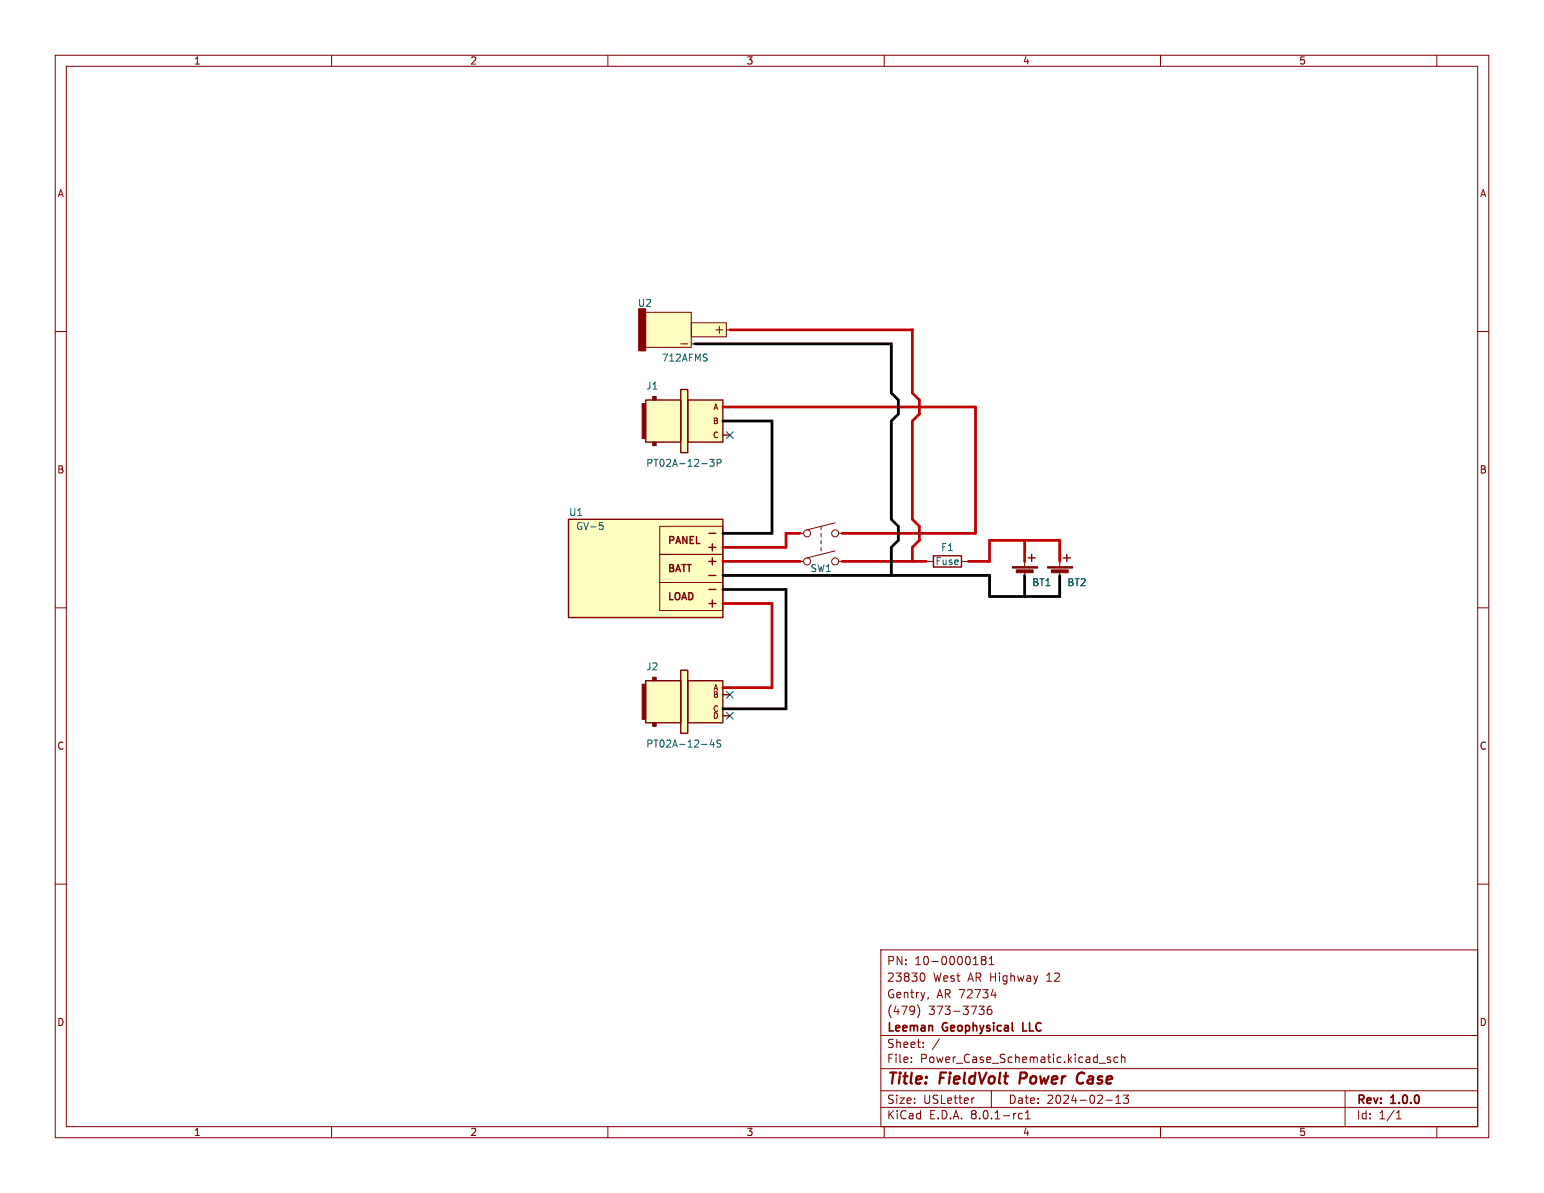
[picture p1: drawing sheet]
<svg xmlns="http://www.w3.org/2000/svg" width="279mm" height="216mm" viewBox="0 0 279 216" stroke-linecap="round" stroke-linejoin="round" font-family="sans-serif">
<g fill="none" stroke="#840000" stroke-width=".18">
<path d="M10 10h259.4v195.9h-259.4zM12 12h255.4v191.9h-255.4zM60 10v2M110 10v2M160 10v2M210 10v2M260 10v2M10 60h2M267.4 60h2M10 110h2M191.8 100.3v2.3M191.8 103.5v1.9"/>
<path d="M267.4 110h2M10 160h2M267.4 160h2M159.4 171.9h108v32h-108zM166.9 176.1a.8 .8 0 0 1 .5 .7 .8 .8 0 0 1-.5 .8M176.1 174.6h.9M177.9 173.7l-.3 .3v.3l.3 .3 .4-.1 .1-.2v-.3l-.3-.3M177.9 173.7l-.3-.3 .3-.3 .4 .1 .1 .2-.3 .3M177.9 173.7h.2M179 174.6h.9M179 173.5l.4-.4v1.5M180.1 179.6v1"/>
<path d="M159.4 197.4h108M159.4 193.4h108M159.4 187.4h108M164.9 192.1v.2M164.9 191.4v.1M166.1 181.9a1.74 1.74 0 0 1-.1 2.3M167.1 189.4v.2M167.1 188.7v.1M168 180.5l-.1 .3M170 188l-1.3 1.9M176.3 198.7l-.3 .1M177.1 182.1h1l-.5 .6 .4 .1 .1 .5-.3 .3h-.4"/>
<path d="M179.4 182.1a.59 .59 0 0 0-.8 .6v.6l.2 .2 .4 .1 .2-.2 .1-.5-.1-.2h-.5l-.3 .2M179.4 180.1h.9M179.4 197.4v3M198.9 192.4h1.2M200.1 199.1h1.2M200.9 191.4l-.3-.1-.2 .2v.2l.5 .2v.3h-.5M201.9 199.7h.9M201.9 198.6l.5-.4v1.5M202.3 191.4l-.4-.1-.3 .3v.4l.1 .2h.6M202.9 191.4l.2-.1 .4 .1 .1 .9M202.9 190.8v1.5M203.3 198.2h.9l-.5 .6 .4 .1v.6l-.2 .2h-.4l-.2-.2"/>
<path d="M243.4 197.4v6.5M60 203.9v2M110 203.9v2M159.4 200.4h108M160 203.9v2M185 201.6l-.4-.1-.3 .3v.4l.1 .2h.6M185.6 202.5h.8M185.6 201.4l.4-.4v1.5M210 203.9v2M252.7 202.5h.9M252.7 201.4l.4-.4v1.5M260 203.9v2"/>
</g>
<path d="M184.7 194.1l-.2 2M194.9 195.6a.63 .63 0 0 0 1 .4M195.9 194.1a.88 .88 0 0 0-1 .9" fill="none" stroke="#840000" stroke-width=".4"/>
<path d="M185.1 185.1v1.5h.7" fill="none" stroke="#840000" stroke-width=".3"/>
<g fill="#840000" stroke="#840000" stroke-width=".18">
<path d="M189.5 102.6h4.6v.2h-4.6z"/>
<path d="M190.3 103.1h3v.5h-3z"/>
</g>
<path d="M192.4 101h1.3M193 100.3v1.3" fill="none" stroke="#840000" stroke-width=".25"/>
<path d="M102.9 94h27.9v17.8h-27.9z" fill="#ffffc2"/>
<path d="M102.9 94h27.9v17.8h-27.9zM128.3 99.1h1.2M128.3 96.5h1.2M128.9 98.4v1.3M128.3 109.2h1.2M128.3 106.7h1.2M128.3 104.1h1.2M128.3 101.6h1.2M128.9 101v1.2M128.9 108.6v1.3M168.9 100.6h5.1v2h-5.1z" fill="none" stroke="#840000" stroke-width=".25"/>
<path d="M119.4 95.3h11.4v5h-11.4zM130.8 99.1h1.3zM130.8 96.5h1.3zM119.4 105.4h11.4v5.1h-11.4zM119.4 100.3h11.4v5.1h-11.4zM130.8 109.2h1.3M130.8 106.7h1.3M130.8 104.1h1.3M130.8 101.6h1.3M167.6 101.6h1.3M174 101.6h1.3" fill="none" stroke="#840000" stroke-width=".18"/>
<path d="M108.5 94.6h.6M108.6 95h.3l.2 .3-.1 .5h-.4" fill="none" stroke="#006464" stroke-width=".18"/>
<g fill="#ffffc2">
<path d="M116.8 72.4h6.4v7.6h-6.4z"/>
<path d="M123.2 70.5h1.3v11.4h-1.3z"/>
<path d="M124.5 72.4h6.3v7.6h-6.3z"/>
</g>
<g fill="#840000" stroke="#840000" stroke-width=".18">
<path d="M116.2 73h.6v6.4h-.6z"/>
<path d="M118.1 80h.6v.6h-.6z"/>
<path d="M118.1 71.8h.6v.6h-.6z"/>
</g>
<path d="M116.8 72.4h6.4v7.6h-6.4zM123.2 70.5h1.3v11.4h-1.3zM124.5 72.4h6.3v7.6h-6.3zM130.8 78.7h1.3M130.8 76.2h1.3M130.8 73.7h1.3" fill="none" stroke="#840000" stroke-width=".25"/>
<path d="M128.4 83.1h.8l-.4 .5 .4 .1v.6l-.2 .1-.6-.1M129.8 83.8l.6-.1 .1-.1-.1-.3-.6-.2v1.3" fill="none" stroke="#006464" stroke-width=".18"/>
<g fill="#ffffc2">
<path d="M116.8 56.5h8.3v6.4h-8.3z"/>
<path d="M125.1 58.4h6.3v2.6h-6.3z"/>
</g>
<g fill="none" stroke="#840000" stroke-width=".18">
<path d="M116.8 56.5h8.3v6.4h-8.3zM125.1 58.4h6.3v2.6h-6.3zM129.5 59.7h1.3M130.2 59.1v1.2M131.4 59.7h1.9M123.2 62.2h1.3M125.1 62.2h2.5M144.8 96.5h.6M148.6 95.3v.6M148.6 96.5v.7M148.6 97.8v.6M148.6 99.1v.6"/>
<path d="M151.1 99.7l-5.1 1.3M151.1 94.6l-5.1 1.3M151.8 96.5h.6M144.8 101.6h.6M151.8 101.6h.6"/>
<circle cx="146" cy="96.5" r=".63"/>
<circle cx="151.1" cy="96.5" r=".63"/>
<circle cx="146" cy="101.6" r=".63"/>
<circle cx="151.1" cy="101.6" r=".63"/>
</g>
<path d="M115.6 55.9h1.2v7.6h-1.2z" fill="#840000" stroke="#840000" stroke-width=".18"/>
<g fill="#ffffc2">
<path d="M116.8 123.2h6.4v7.6h-6.4z"/>
<path d="M123.2 121.3h1.3v11.4h-1.3z"/>
<path d="M124.5 123.2h6.3v7.6h-6.3z"/>
</g>
<g fill="#840000" stroke="#840000" stroke-width=".18">
<path d="M116.2 123.8h.6v6.4h-.6z"/>
<path d="M118.1 130.8h.6v.6h-.6z"/>
<path d="M118.1 122.6h.6v.6h-.6z"/>
<path d="M183.2 102.6h4.6v.2h-4.6z"/>
<path d="M183.9 103.1h3.1v.5h-3.1z"/>
</g>
<path d="M186.1 101h1.2M186.7 100.3v1.3M116.8 123.2h6.4v7.6h-6.4zM123.2 121.3h1.3v11.4h-1.3zM124.5 123.2h6.3v7.6h-6.3zM130.8 129.5h1.3M130.8 128.3h1.3M130.8 125.7h1.3M130.8 124.5h1.3" fill="none" stroke="#840000" stroke-width=".25"/>
<path d="M128.8 133.9l-.3 .9h.8M129.1 134.4v.8M130.4 134l-.4-.1-.2 .2v.3l.5 .3 .1 .3-.2 .2-.5-.1" fill="none" stroke="#006464" stroke-width=".18"/>
<path d="M185.4 100.3v2.3M185.4 103.5v1.9" fill="none" stroke="#840000" stroke-width=".18"/>
<path d="M132.1 59.7h33v11.4l1.3 1.3v2.5l-1.3 1.3v17.8l1.3 1.3v2.5l-1.3 1.3v2.5M130.8 73.7h45.7v22.8h-24.1M144.8 96.5h-2.6v2.6h-11.4M185.4 97.8v3.8M130.8 101.6h14M130.8 109.2h8.9v15.3h-8.9M152.4 101.6h15.2M175.3 101.6h3.8v-3.8h12.7v3.8" fill="none" stroke="#c20000" stroke-width=".5"/>
<path d="M125.7 62.2h35.6v8.9l1.3 1.3v2.5l-1.3 1.3v17.8l1.3 1.3v2.5l-1.3 1.3v5M130.8 76.2h8.9v20.3h-8.9M130.8 104.1h48.3v3.9h12.7v-3.9M130.8 106.7h11.4v21.6h-11.4M185.4 104.1v3.9" fill="none" stroke="#000" stroke-width=".5"/>
<path d="M131.5 78.1l1.2 1.2M132.7 78.1l-1.2 1.2M131.5 128.9l1.2 1.2M131.5 125.1l1.2 1.2M132.7 128.9l-1.2 1.2M132.7 125.1l-1.2 1.2" fill="none" stroke="#000084" stroke-width=".18"/>
<g font-size="2.8" fill="#840000">
<text x="160.4" y="196.8">Title:</text>
<text x="170.1" y="196.8">FieldVolt</text>
<text x="185.3" y="196.8">Power</text>
<text x="196.5" y="196.8">Case</text>
</g>
<g font-size="2.1" fill="#840000">
<text x="160.4" y="177.9">23830</text>
<text x="160.4" y="174.9">PN:</text>
<text x="165.5" y="174.9">10-0000181</text>
<text x="168.8" y="177.9">West</text>
<text x="175.2" y="177.9">AR Highway</text>
<text x="189.7" y="177.9">12</text>
<text x="160.4" y="183.9">(479)</text>
<text x="160.4" y="180.9">Gentry,</text>
<text x="168" y="183.9">373-3736</text>
<text x="169.5" y="180.9">AR 72734</text>
<text x="160.4" y="189.9">Sheet:</text>
<text x="160.4" y="187.1">Leeman</text>
<text x="170.6" y="187.1">Geophysical</text>
<text x="185.7" y="187.1">LLC</text>
<text x="160.4" y="192.6">File:</text>
<text x="166.5" y="192.6">Power_Case_Schematic.kicad_sch</text>
<text x="160.4" y="202.8">KiCad</text>
<text x="160.4" y="200">Size:</text>
<text x="167.1" y="200">USLetter</text>
<text x="168.1" y="202.8">E.D.A.</text>
<text x="175.7" y="202.8">8.0.1-rc1</text>
<text x="182.4" y="200">Date:</text>
<text x="189.4" y="200">2024-02-13</text>
<text x="245.4" y="200.2">Rev:</text>
<text x="245.4" y="202.8">Id:</text>
<text x="249.5" y="202.8">1/1</text>
<text x="251.8" y="200.2">1.0.0</text>
</g>
<g font-size="1.8" fill="#840000">
<text x="35" y="11.9">1</text>
<text x="85" y="11.9">2</text>
<text x="135" y="11.9">3</text>
<text x="185" y="11.9">4</text>
<text x="235" y="11.9">5</text>
<text x="10.3" y="35.9">A</text>
<text x="267.7" y="35.9">A</text>
<text x="10.3" y="85.9">B</text>
<text x="267.7" y="85.9">B</text>
<text x="120.6" y="98.8">PANEL</text>
<text x="120.6" y="103.9">BATT</text>
<text x="120.6" y="109">LOAD</text>
<text x="10.3" y="135.9">C</text>
<text x="267.7" y="135.9">C</text>
<text x="10.3" y="185.9">D</text>
<text x="267.7" y="185.9">D</text>
<text x="35" y="205.8">1</text>
<text x="85" y="205.8">2</text>
<text x="135" y="205.8">3</text>
<text x="185" y="205.8">4</text>
<text x="235" y="205.8">5</text>
</g>
<g font-size="1.8" fill="#006464">
<text x="115.3" y="55.7">U2</text>
<text x="119.6" y="65.6">712AFMS</text>
<text x="116.8" y="70.7">J1</text>
<text x="116.8" y="84.7">PT02A-12-3P</text>
<text x="102.9" y="93.6">U1</text>
<text x="104.1" y="96.1">GV-5</text>
<text x="170.2" y="99.9">F1</text>
<text x="146.6" y="103.7">SW1</text>
<text x="169.2" y="102.5">Fuse</text>
<text x="186.7" y="106.3">BT1</text>
<text x="193" y="106.3">BT2</text>
<text x="116.8" y="121.5">J2</text>
<text x="116.8" y="135.5">PT02A-12-4S</text>
</g>
<g font-size="1.4" fill="#840000">
<text x="128.9" y="76.9">B</text>
<text x="129" y="74.4">A</text>
<text x="128.9" y="79.5">C</text>
<text x="129" y="125.2">A</text>
<text x="128.9" y="126.5">B</text>
<text x="128.9" y="129">C</text>
<text x="128.9" y="130.3">D</text>
</g>
</svg>
